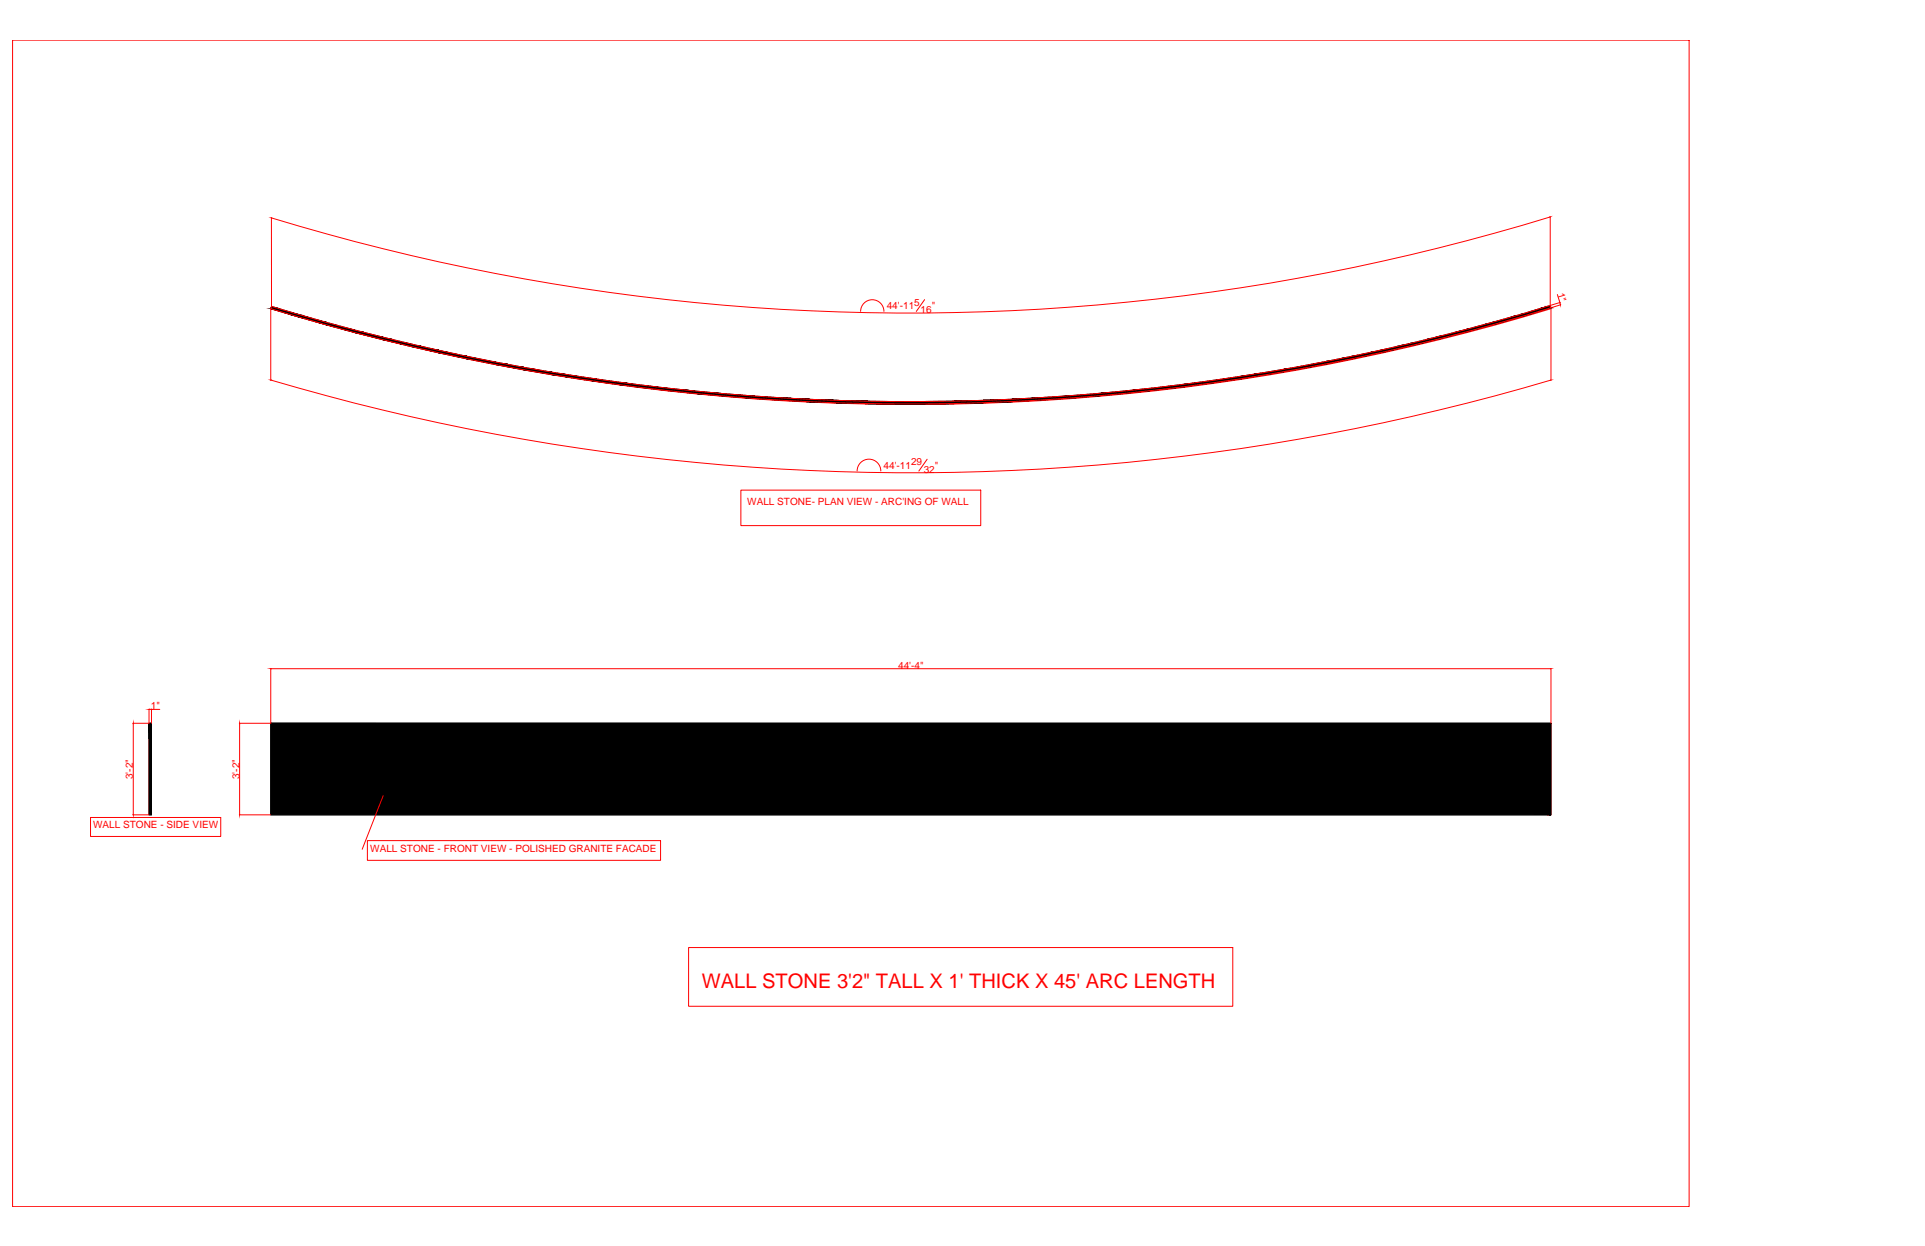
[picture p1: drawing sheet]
<svg xmlns="http://www.w3.org/2000/svg" width="864mm" height="559mm" viewBox="0 0 864 559" stroke-linecap="round" stroke-linejoin="round" font-family="sans-serif">
<!-- layer: 0 -->
<g fill="none" stroke="#f00" stroke-width=".45">
<path d="M5.6 18h752.2v523.2h-752.2zM121.8 97.6v39.7M695.3 97.3a980.3 980.3 0 0 1-573.4 .5M695.5 97.2v39.7M121.5 138.4a981.6 981.6 0 0 0 574.3 0M121.5 138.5v32.1M121.8 137.4a980.3 980.3 0 0 0 573.7-.4l.3 1a981.4 981.4 0 0 1-574.3 .4zM396.6 139.6a5.2 5.2 0 0 0-5.3-5.2 5.2 5.2 0 0 0-5.2 5.3M414.8 134.4l-3.7 5.3M695.8 138.5v32.1M698.7 132.1l1.1 3.6M699.8 135.8l.2 .8"/>
<path d="M699.9 135.7l-4.3 1.3M700.2 136.7l-4.4 1.3M121.6 170.5a1012.1 1012.1 0 0 0 574.1 0M332.4 219.8h107.6v15.9h-107.6zM384.5 211.2a5.3 5.3 0 0 1 5.3-5.3 5.3 5.3 0 0 1 5.4 5.3M415.9 206l-3.7 5.3M121.5 299.8v24.5l-14.1 .1M121.6 299.9h574.1M695.8 299.8v24.5M66.9 318l-.1 6.4h-7.2M67 318.1h.8M68 318v6.3"/>
<path d="M68 318.1h3.7M59.8 324.5v40.8M107.5 324.5v40.8M171.9 356.9l-9.4 24M40.6 366.6h58.4v8.5h-58.4zM59.6 365.4h7.2M107.4 365.4h14M164.8 377h131.5v8.8h-131.5zM308.9 425h244.2v26.3h-244.2z"/>
</g>
<g fill="#000" stroke="#000" stroke-width=".45">
<path d="M121.8 137.4l2.1 .6h-2.3zM694.1 137.4l1.4-.4 .1 .4zM389.2 181h36.9zM66.9 324.4h1.1zM121.5 324.4h574.3z"/>
<path d="M121.6 138l-.1 .4h3.8zM121.6 138h2.3l1.4 .4z"/>
<path d="M692 138h3.8l-1.7-.6zM694.1 137.4h1.5l.2 .6z"/>
<path d="M121.5 138.4l8.9 2.7h3.8zM121.5 138.4h3.8l8.9 2.7z"/>
<path d="M130.4 141.1l3.5 1h4zM130.4 141.1h3.8l3.7 1z"/>
<path d="M133.9 142.1l8.8 2.5h4zM133.9 142.1h4l8.8 2.5z"/>
<path d="M142.7 144.6l3.7 1.1h4.1zM142.7 144.6h4l3.8 1.1z"/>
<path d="M146.4 145.7l8.6 2.3h4.1zM146.4 145.7h4.1l8.6 2.3z"/>
<path d="M155 148l3.8 1.1h4.5zM155 148h4.1l4.2 1.1z"/>
<path d="M158.8 149.1l8.5 2.1h4.4zM158.8 149.1h4.5l8.4 2.1z"/>
<path d="M167.3 151.2l4.1 1h4.6zM167.3 151.2h4.4l4.3 1z"/>
<path d="M171.4 152.2l8.2 2h4.6zM171.4 152.2h4.6l8.2 2z"/>
<path d="M179.6 154.2l4.4 1.1h4.9zM179.6 154.2h4.6l4.7 1.1z"/>
<path d="M184 155.3l8 1.8h4.9zM184 155.3h4.9l8 1.8z"/>
<path d="M192 157.1l4.7 1.1h5.1zM192 157.1h4.9l4.9 1.1z"/>
<path d="M196.7 158.2l7.7 1.6h5.1zM196.7 158.2h5.1l7.7 1.6z"/>
<path d="M607.8 159.5h5.1l2.6-1.6zM612.9 159.5l2.6-1.6h5.2z"/>
<path d="M615.5 157.9h5.2l-.2-1.1zM620.5 156.8h4.8l-4.6 1.1z"/>
<path d="M620.5 156.8h4.8l3.2-1.8zM625.3 156.8l3.2-1.8h4.8z"/>
<path d="M628.5 155h4.8l-.2-1.1zM633.1 153.9h4.5l-4.3 1.1z"/>
<path d="M633.1 153.9h4.5l3.7-2zM637.6 153.9l3.7-2h4.6z"/>
<path d="M641.3 151.9h4.6l-.3-1.1zM645.6 150.8h4.4l-4.1 1.1z"/>
<path d="M645.6 150.8h4.4l4.1-2.1zM650 150.8l4.1-2.1h4.3z"/>
<path d="M654.1 148.7h4.3l-.2-1.1zM658.2 147.6h4.1l-3.9 1.1z"/>
<path d="M658.2 147.6h4.1l4.5-2.3zM662.3 147.6l4.5-2.3h4.1z"/>
<path d="M666.8 145.3h4.1l-.2-1.1zM670.7 144.2h3.9l-3.7 1.1z"/>
<path d="M670.7 144.2h3.9l4.9-2.5zM674.6 144.2l4.9-2.5h3.9z"/>
<path d="M679.5 141.7h3.9l-.3-1zM683.1 140.7h3.7l-3.4 1z"/>
<path d="M683.1 140.7h3.7l5.2-2.7zM686.8 140.7l5.2-2.7h3.8z"/>
<path d="M204.4 159.8l4.9 1.1h5.5zM204.4 159.8h5.1l5.3 1.1z"/>
<path d="M209.3 160.9l7.4 1.5h5.5zM209.3 160.9h5.5l7.4 1.5z"/>
<path d="M216.7 162.4l5.3 1h5.9zM216.7 162.4h5.5l5.7 1z"/>
<path d="M222 163.4l7 1.3h5.9zM222 163.4h5.9l7 1.3z"/>
<path d="M229 164.7l5.8 1.1h6.3zM229 164.7h5.9l6.2 1.1z"/>
<path d="M234.8 165.8l6.5 1.1h6.4zM234.8 165.8h6.3l6.6 1.1z"/>
<path d="M241.3 166.9l6.2 1.1h6.9zM241.3 166.9h6.4l6.7 1.1z"/>
<path d="M247.5 168l6.1 .9h6.8zM247.5 168h6.9l6 .9z"/>
<path d="M253.6 168.9l6.7 1.1h7.5zM253.6 168.9h6.8l7.4 1.1z"/>
<path d="M260.3 170l5.4 .8h7.6zM260.3 170h7.5l5.5 .8z"/>
<path d="M265.7 170.8l7.4 1.1h8.3zM265.7 170.8h7.6l8.1 1.1z"/>
<path d="M273.1 171.9l4.7 .6h8.3zM273.1 171.9h8.3l4.7 .6z"/>
<path d="M277.8 172.5l8.1 1.1h9.2zM277.8 172.5h8.3l9 1.1z"/>
<path d="M285.9 173.6l3.8 .4h9.2zM285.9 173.6h9.2l3.8 .4z"/>
<path d="M289.7 174l9.1 1.1h10.3zM289.7 174h9.2l10.2 1.1z"/>
<path d="M298.8 175.1l13 .3zM298.8 175.1l13 .3z"/>
<path d="M301.5 175.4l10.2 1.1h11.8zM301.5 175.4h10.3l11.7 1.1z"/>
<path d="M311.7 176.5h13zM311.7 176.5h13z"/>
<path d="M312.9 176.5l11 1.1h13.7zM312.9 176.5h11.8l12.9 1.1z"/>
<path d="M323.9 177.6h14.6zM323.9 177.6h14.6z"/>
<path d="M324.6 177.6l9.9 .8h16zM324.6 177.6h13.9l12 .8z"/>
<path d="M334.5 178.4l20.5 .3zM334.5 178.4l20.5 .3z"/>
<path d="M337.5 178.7l6.7 .4h19.2zM337.5 178.7h17.5l8.4 .4z"/>
<path d="M344.2 179.1l6.2 .4h23.4zM344.2 179.1h19.2l10.4 .4z"/>
<path d="M350.4 179.5l25.9 .1zM350.4 179.5l25.9 .1z"/>
<path d="M352.3 179.6l6.4 .3h30.6zM352.3 179.6l37 .3z"/>
<path d="M428.1 179.9h29.7l-16.8-.4zM441 179.5h23.4l-6.6 .4z"/>
<path d="M441 179.5h23.4zM444.4 179.4h22.5z"/>
<path d="M444.4 179.4h22.5l-12.9-.4zM454 179h18.7l-5.8 .4z"/>
<path d="M454 179h18.7l-9.9-.5zM462.8 178.5h17.1l-7.2 .5z"/>
<path d="M462.8 178.5h17.1zM466.9 178.3h15.6z"/>
<path d="M466.9 178.3h15.6l-3.4-.8zM479.1 177.5h13.7l-10.3 .8z"/>
<path d="M479.1 177.5h13.7zM479.8 177.5h13.4z"/>
<path d="M479.8 177.5h13.4l-.6-1zM492.6 176.5h11.7l-11.1 1z"/>
<path d="M492.6 176.5h11.7zM494 176.3h11.6z"/>
<path d="M494 176.3h11.6v-1.1zM505.6 175.2h10.1l-10.1 1.1z"/>
<path d="M505.6 175.2h10.1l-7.3-.3zM508.4 174.9h10.1l-2.8 .3z"/>
<path d="M508.4 174.9h10.1l-.1-1zM518.4 173.9h9l-8.9 1z"/>
<path d="M518.4 173.9h9l-5.1-.5zM522.3 173.4h9.1l-4 .5z"/>
<path d="M522.3 173.4h9.1l-.1-1.1zM531.3 172.3h8.1l-8 1.1z"/>
<path d="M531.3 172.3h8.1l-3.3-.6zM536.1 171.7h8.1l-4.8 .6z"/>
<path d="M536.1 171.7h8.1l-.1-1.1zM544.1 170.6h7.4l-7.3 1.1z"/>
<path d="M544.1 170.6h7.4l-1.9-.8zM549.6 169.8h7.4l-5.5 .8z"/>
<path d="M549.6 169.8h7.4l-.1-1.1zM556.9 168.7h6.8l-6.7 1.1z"/>
<path d="M556.9 168.7h6.8l-.7-1zM563 167.7h6.8l-6.1 1z"/>
<path d="M563 167.7h6.8l-.1-1zM569.7 166.7h6.3l-6.2 1z"/>
<path d="M569.7 166.7h6.3l.3-1.2zM576.3 165.5h6.3l-6.6 1.2z"/>
<path d="M576.3 165.5h6.3l-.2-1zM582.4 164.5h5.8l-5.6 1z"/>
<path d="M582.4 164.5h5.8l1.3-1.4zM589.5 163.1h5.8l-7.1 1.4z"/>
<path d="M589.5 163.1h5.8l-.2-1zM595.1 162.1h5.5l-5.3 1z"/>
<path d="M595.1 162.1h5.5l1.9-1.5zM600.6 162.1l1.9-1.5h5.5z"/>
<path d="M602.5 160.6h5.5l-.2-1.1zM607.8 159.5h5.1l-4.9 1.1z"/>
<path d="M358.7 179.9l43.5 .2zM358.7 179.9l43.5 .2z"/>
<path d="M361.8 180.1h92.2zM361.8 180.1h92.5z"/>
<path d="M362.1 180.1l90.3 .1zM362.1 180.1h91.9z"/>
<path d="M363.4 180.2l11.7 .4h65.9zM363.4 180.2h89l-11.4 .4z"/>
<path d="M375.1 180.6l64.2 .1zM375.1 180.6h65.9z"/>
<path d="M376.3 180.7l11.9 .3h39.9zM376.3 180.7h63l-11.2 .3z"/>
<path d="M388.2 181h37.9zM388.2 181h39.9z"/>
<path d="M389.2 181l25.9 .2zM401.5 181.2h13.6z"/>
<path d="M402.2 180.1h52.1zM415.1 180.1h39.4z"/>
<path d="M415.1 180.1h39.4zM428.1 179.9h29.7z"/>
<path d="M66.9 324.4v41h1.1zM66.9 324.4h1.1v41z"/>
<path d="M121.5 324.4v41h574.3zM121.5 324.4h574.3v41z"/>
</g>
<path d="M66.9 324.4h1.1v41h-1.1zM121.5 324.4h574.3v41h-574.3z" fill="none" stroke="#000" stroke-width=".45"/>
<text font-size="9" fill="#f00" x="314.9" y="443.1">WALL STONE 3'2&quot; TALL X 1' THICK X 45' ARC LENGTH</text>
<g font-size="4.5" fill="#f00">
<text x="698.7" y="131.7" transform="rotate(73 698.7 131.7)">1&quot;</text>
<text x="410.1" y="137">5</text>
<text x="397.8" y="138.7">44'-11</text>
<text x="413" y="140.3">16</text>
<text x="418" y="138.7">&quot;</text>
<text x="408.7" y="208.6">29</text>
<text x="396.4" y="210.2">44'-11</text>
<text x="414.4" y="211.9">32</text>
<text x="419.5" y="210.2">&quot;</text>
<text x="335.3" y="226.6">WALL STONE- PLAN VIEW - ARC'ING OF WALL</text>
<text x="402.9" y="299.8">44'-4&quot;</text>
<text x="67.7" y="318">1&quot;</text>
<text x="59.6" y="349.4" transform="rotate(-90 59.6 349.4)">3'-2&quot;</text>
<text x="107.4" y="349.4" transform="rotate(-90 107.4 349.4)">3'-2&quot;</text>
<text x="41.8" y="371.5">WALL STONE - SIDE VIEW</text>
<text x="166.1" y="382.3">WALL STONE - FRONT VIEW - POLISHED GRANITE FACADE</text>
</g>
</svg>
